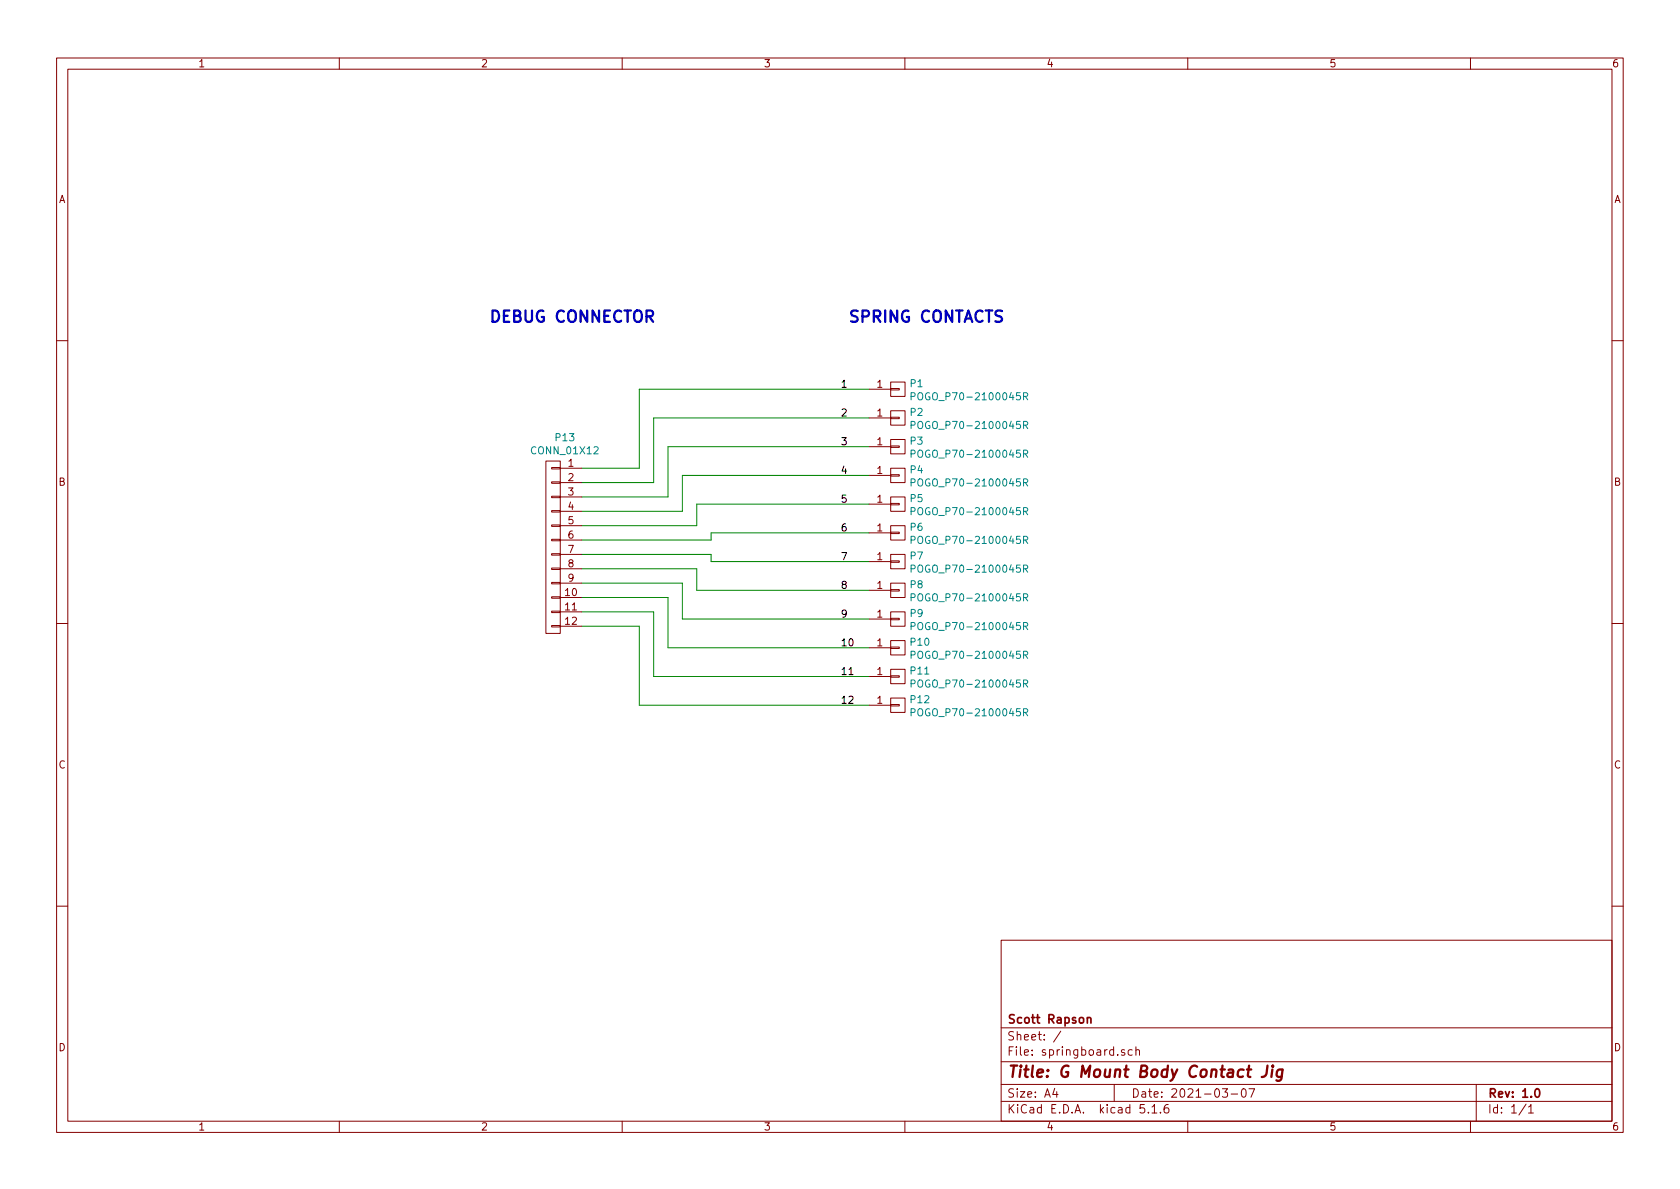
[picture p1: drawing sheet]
EESchema Schematic File Version 4
EELAYER 30 0
EELAYER END
$Descr A4 11693 8268
encoding utf-8
Sheet 1 1
Title "G Mount Body Contact Jig"
Date "2021-03-07"
Rev "1.0"
Comp "Scott Rapson"
Comment1 ""
Comment2 ""
Comment3 ""
Comment4 ""
$EndDescr
$Comp
L appli_connector:POGO_P70-2100045R P1
U 1 1
P 6250 2700
F 0 "P1" H 6328 2741 50  0000 L CNN
F 1 "POGO_P70-2100045R" H 6328 2650 50  0000 L CNN
F 2 "Applidyne_Connector:HARWIN_P70-2100045R" H 6250 2485 50  0001 C CNN
F 3 "https://cdn.harwin.com/pdfs/P70-210.pdf" H 6250 2200 50  0001 C CNN
F 4 "HARWIN" H 6250 2400 60  0001 C CNN "manf"
F 5 "P70-2100045R" H 6250 2300 60  0001 C CNN "manf#"
F 6 "DigiKey" H 6250 2100 60  0001 C CNN "Supplier"
F 7 "952-3134-1-ND" H 6250 2000 60  0001 C CNN "Supplier Part No"
F 8 "https://www.digikey.com.au/product-detail/en/harwin-inc/P70-2100045R/952-3134-1-ND/6211207" H 6250 1900 60  0001 C CNN "Supplier URL"
F 9 "1.004" H 6250 1750 60  0001 C CNN "Supplier Price"
F 10 "10" H 6250 1650 60  0001 C CNN "Supplier Price Break"
	1    6250 2700
	1    0    0    -1  
$EndComp
$Comp
L appli_connector:POGO_P70-2100045R P2
U 1 1
P 6250 2900
F 0 "P2" H 6328 2941 50  0000 L CNN
F 1 "POGO_P70-2100045R" H 6328 2850 50  0000 L CNN
F 2 "Applidyne_Connector:HARWIN_P70-2100045R" H 6250 2685 50  0001 C CNN
F 3 "https://cdn.harwin.com/pdfs/P70-210.pdf" H 6250 2400 50  0001 C CNN
F 4 "HARWIN" H 6250 2600 60  0001 C CNN "manf"
F 5 "P70-2100045R" H 6250 2500 60  0001 C CNN "manf#"
F 6 "DigiKey" H 6250 2300 60  0001 C CNN "Supplier"
F 7 "952-3134-1-ND" H 6250 2200 60  0001 C CNN "Supplier Part No"
F 8 "https://www.digikey.com.au/product-detail/en/harwin-inc/P70-2100045R/952-3134-1-ND/6211207" H 6250 2100 60  0001 C CNN "Supplier URL"
F 9 "1.004" H 6250 1950 60  0001 C CNN "Supplier Price"
F 10 "10" H 6250 1850 60  0001 C CNN "Supplier Price Break"
	1    6250 2900
	1    0    0    -1  
$EndComp
$Comp
L appli_connector:POGO_P70-2100045R P3
U 1 1
P 6250 3100
F 0 "P3" H 6328 3141 50  0000 L CNN
F 1 "POGO_P70-2100045R" H 6328 3050 50  0000 L CNN
F 2 "Applidyne_Connector:HARWIN_P70-2100045R" H 6250 2885 50  0001 C CNN
F 3 "https://cdn.harwin.com/pdfs/P70-210.pdf" H 6250 2600 50  0001 C CNN
F 4 "HARWIN" H 6250 2800 60  0001 C CNN "manf"
F 5 "P70-2100045R" H 6250 2700 60  0001 C CNN "manf#"
F 6 "DigiKey" H 6250 2500 60  0001 C CNN "Supplier"
F 7 "952-3134-1-ND" H 6250 2400 60  0001 C CNN "Supplier Part No"
F 8 "https://www.digikey.com.au/product-detail/en/harwin-inc/P70-2100045R/952-3134-1-ND/6211207" H 6250 2300 60  0001 C CNN "Supplier URL"
F 9 "1.004" H 6250 2150 60  0001 C CNN "Supplier Price"
F 10 "10" H 6250 2050 60  0001 C CNN "Supplier Price Break"
	1    6250 3100
	1    0    0    -1  
$EndComp
$Comp
L appli_connector:POGO_P70-2100045R P4
U 1 1
P 6250 3300
F 0 "P4" H 6328 3341 50  0000 L CNN
F 1 "POGO_P70-2100045R" H 6328 3250 50  0000 L CNN
F 2 "Applidyne_Connector:HARWIN_P70-2100045R" H 6250 3085 50  0001 C CNN
F 3 "https://cdn.harwin.com/pdfs/P70-210.pdf" H 6250 2800 50  0001 C CNN
F 4 "HARWIN" H 6250 3000 60  0001 C CNN "manf"
F 5 "P70-2100045R" H 6250 2900 60  0001 C CNN "manf#"
F 6 "DigiKey" H 6250 2700 60  0001 C CNN "Supplier"
F 7 "952-3134-1-ND" H 6250 2600 60  0001 C CNN "Supplier Part No"
F 8 "https://www.digikey.com.au/product-detail/en/harwin-inc/P70-2100045R/952-3134-1-ND/6211207" H 6250 2500 60  0001 C CNN "Supplier URL"
F 9 "1.004" H 6250 2350 60  0001 C CNN "Supplier Price"
F 10 "10" H 6250 2250 60  0001 C CNN "Supplier Price Break"
	1    6250 3300
	1    0    0    -1  
$EndComp
$Comp
L appli_connector:POGO_P70-2100045R P5
U 1 1
P 6250 3500
F 0 "P5" H 6328 3541 50  0000 L CNN
F 1 "POGO_P70-2100045R" H 6328 3450 50  0000 L CNN
F 2 "Applidyne_Connector:HARWIN_P70-2100045R" H 6250 3285 50  0001 C CNN
F 3 "https://cdn.harwin.com/pdfs/P70-210.pdf" H 6250 3000 50  0001 C CNN
F 4 "HARWIN" H 6250 3200 60  0001 C CNN "manf"
F 5 "P70-2100045R" H 6250 3100 60  0001 C CNN "manf#"
F 6 "DigiKey" H 6250 2900 60  0001 C CNN "Supplier"
F 7 "952-3134-1-ND" H 6250 2800 60  0001 C CNN "Supplier Part No"
F 8 "https://www.digikey.com.au/product-detail/en/harwin-inc/P70-2100045R/952-3134-1-ND/6211207" H 6250 2700 60  0001 C CNN "Supplier URL"
F 9 "1.004" H 6250 2550 60  0001 C CNN "Supplier Price"
F 10 "10" H 6250 2450 60  0001 C CNN "Supplier Price Break"
	1    6250 3500
	1    0    0    -1  
$EndComp
$Comp
L appli_connector:POGO_P70-2100045R P6
U 1 1
P 6250 3700
F 0 "P6" H 6328 3741 50  0000 L CNN
F 1 "POGO_P70-2100045R" H 6328 3650 50  0000 L CNN
F 2 "Applidyne_Connector:HARWIN_P70-2100045R" H 6250 3485 50  0001 C CNN
F 3 "https://cdn.harwin.com/pdfs/P70-210.pdf" H 6250 3200 50  0001 C CNN
F 4 "HARWIN" H 6250 3400 60  0001 C CNN "manf"
F 5 "P70-2100045R" H 6250 3300 60  0001 C CNN "manf#"
F 6 "DigiKey" H 6250 3100 60  0001 C CNN "Supplier"
F 7 "952-3134-1-ND" H 6250 3000 60  0001 C CNN "Supplier Part No"
F 8 "https://www.digikey.com.au/product-detail/en/harwin-inc/P70-2100045R/952-3134-1-ND/6211207" H 6250 2900 60  0001 C CNN "Supplier URL"
F 9 "1.004" H 6250 2750 60  0001 C CNN "Supplier Price"
F 10 "10" H 6250 2650 60  0001 C CNN "Supplier Price Break"
	1    6250 3700
	1    0    0    -1  
$EndComp
$Comp
L appli_connector:POGO_P70-2100045R P7
U 1 1
P 6250 3900
F 0 "P7" H 6328 3941 50  0000 L CNN
F 1 "POGO_P70-2100045R" H 6328 3850 50  0000 L CNN
F 2 "Applidyne_Connector:HARWIN_P70-2100045R" H 6250 3685 50  0001 C CNN
F 3 "https://cdn.harwin.com/pdfs/P70-210.pdf" H 6250 3400 50  0001 C CNN
F 4 "HARWIN" H 6250 3600 60  0001 C CNN "manf"
F 5 "P70-2100045R" H 6250 3500 60  0001 C CNN "manf#"
F 6 "DigiKey" H 6250 3300 60  0001 C CNN "Supplier"
F 7 "952-3134-1-ND" H 6250 3200 60  0001 C CNN "Supplier Part No"
F 8 "https://www.digikey.com.au/product-detail/en/harwin-inc/P70-2100045R/952-3134-1-ND/6211207" H 6250 3100 60  0001 C CNN "Supplier URL"
F 9 "1.004" H 6250 2950 60  0001 C CNN "Supplier Price"
F 10 "10" H 6250 2850 60  0001 C CNN "Supplier Price Break"
	1    6250 3900
	1    0    0    -1  
$EndComp
$Comp
L appli_connector:POGO_P70-2100045R P8
U 1 1
P 6250 4100
F 0 "P8" H 6328 4141 50  0000 L CNN
F 1 "POGO_P70-2100045R" H 6328 4050 50  0000 L CNN
F 2 "Applidyne_Connector:HARWIN_P70-2100045R" H 6250 3885 50  0001 C CNN
F 3 "https://cdn.harwin.com/pdfs/P70-210.pdf" H 6250 3600 50  0001 C CNN
F 4 "HARWIN" H 6250 3800 60  0001 C CNN "manf"
F 5 "P70-2100045R" H 6250 3700 60  0001 C CNN "manf#"
F 6 "DigiKey" H 6250 3500 60  0001 C CNN "Supplier"
F 7 "952-3134-1-ND" H 6250 3400 60  0001 C CNN "Supplier Part No"
F 8 "https://www.digikey.com.au/product-detail/en/harwin-inc/P70-2100045R/952-3134-1-ND/6211207" H 6250 3300 60  0001 C CNN "Supplier URL"
F 9 "1.004" H 6250 3150 60  0001 C CNN "Supplier Price"
F 10 "10" H 6250 3050 60  0001 C CNN "Supplier Price Break"
	1    6250 4100
	1    0    0    -1  
$EndComp
$Comp
L appli_connector:POGO_P70-2100045R P9
U 1 1
P 6250 4300
F 0 "P9" H 6328 4341 50  0000 L CNN
F 1 "POGO_P70-2100045R" H 6328 4250 50  0000 L CNN
F 2 "Applidyne_Connector:HARWIN_P70-2100045R" H 6250 4085 50  0001 C CNN
F 3 "https://cdn.harwin.com/pdfs/P70-210.pdf" H 6250 3800 50  0001 C CNN
F 4 "HARWIN" H 6250 4000 60  0001 C CNN "manf"
F 5 "P70-2100045R" H 6250 3900 60  0001 C CNN "manf#"
F 6 "DigiKey" H 6250 3700 60  0001 C CNN "Supplier"
F 7 "952-3134-1-ND" H 6250 3600 60  0001 C CNN "Supplier Part No"
F 8 "https://www.digikey.com.au/product-detail/en/harwin-inc/P70-2100045R/952-3134-1-ND/6211207" H 6250 3500 60  0001 C CNN "Supplier URL"
F 9 "1.004" H 6250 3350 60  0001 C CNN "Supplier Price"
F 10 "10" H 6250 3250 60  0001 C CNN "Supplier Price Break"
	1    6250 4300
	1    0    0    -1  
$EndComp
$Comp
L appli_connector:POGO_P70-2100045R P10
U 1 1
P 6250 4500
F 0 "P10" H 6328 4541 50  0000 L CNN
F 1 "POGO_P70-2100045R" H 6328 4450 50  0000 L CNN
F 2 "Applidyne_Connector:HARWIN_P70-2100045R" H 6250 4285 50  0001 C CNN
F 3 "https://cdn.harwin.com/pdfs/P70-210.pdf" H 6250 4000 50  0001 C CNN
F 4 "HARWIN" H 6250 4200 60  0001 C CNN "manf"
F 5 "P70-2100045R" H 6250 4100 60  0001 C CNN "manf#"
F 6 "DigiKey" H 6250 3900 60  0001 C CNN "Supplier"
F 7 "952-3134-1-ND" H 6250 3800 60  0001 C CNN "Supplier Part No"
F 8 "https://www.digikey.com.au/product-detail/en/harwin-inc/P70-2100045R/952-3134-1-ND/6211207" H 6250 3700 60  0001 C CNN "Supplier URL"
F 9 "1.004" H 6250 3550 60  0001 C CNN "Supplier Price"
F 10 "10" H 6250 3450 60  0001 C CNN "Supplier Price Break"
	1    6250 4500
	1    0    0    -1  
$EndComp
$Comp
L appli_connector:POGO_P70-2100045R P11
U 1 1
P 6250 4700
F 0 "P11" H 6328 4741 50  0000 L CNN
F 1 "POGO_P70-2100045R" H 6328 4650 50  0000 L CNN
F 2 "Applidyne_Connector:HARWIN_P70-2100045R" H 6250 4485 50  0001 C CNN
F 3 "https://cdn.harwin.com/pdfs/P70-210.pdf" H 6250 4200 50  0001 C CNN
F 4 "HARWIN" H 6250 4400 60  0001 C CNN "manf"
F 5 "P70-2100045R" H 6250 4300 60  0001 C CNN "manf#"
F 6 "DigiKey" H 6250 4100 60  0001 C CNN "Supplier"
F 7 "952-3134-1-ND" H 6250 4000 60  0001 C CNN "Supplier Part No"
F 8 "https://www.digikey.com.au/product-detail/en/harwin-inc/P70-2100045R/952-3134-1-ND/6211207" H 6250 3900 60  0001 C CNN "Supplier URL"
F 9 "1.004" H 6250 3750 60  0001 C CNN "Supplier Price"
F 10 "10" H 6250 3650 60  0001 C CNN "Supplier Price Break"
	1    6250 4700
	1    0    0    -1  
$EndComp
$Comp
L appli_connector:POGO_P70-2100045R P12
U 1 1
P 6250 4900
F 0 "P12" H 6328 4941 50  0000 L CNN
F 1 "POGO_P70-2100045R" H 6328 4850 50  0000 L CNN
F 2 "Applidyne_Connector:HARWIN_P70-2100045R" H 6250 4685 50  0001 C CNN
F 3 "https://cdn.harwin.com/pdfs/P70-210.pdf" H 6250 4400 50  0001 C CNN
F 4 "HARWIN" H 6250 4600 60  0001 C CNN "manf"
F 5 "P70-2100045R" H 6250 4500 60  0001 C CNN "manf#"
F 6 "DigiKey" H 6250 4300 60  0001 C CNN "Supplier"
F 7 "952-3134-1-ND" H 6250 4200 60  0001 C CNN "Supplier Part No"
F 8 "https://www.digikey.com.au/product-detail/en/harwin-inc/P70-2100045R/952-3134-1-ND/6211207" H 6250 4100 60  0001 C CNN "Supplier URL"
F 9 "1.004" H 6250 3950 60  0001 C CNN "Supplier Price"
F 10 "10" H 6250 3850 60  0001 C CNN "Supplier Price Break"
	1    6250 4900
	1    0    0    -1  
$EndComp
Wire Wire Line
	6050 3900 4950 3900
Wire Wire Line
	6050 3700 4950 3700
Text Label 5850 2700 0    50   ~ 0
1
Text Label 5850 2900 0    50   ~ 0
2
Text Label 5850 3100 0    50   ~ 0
3
Text Label 5850 3300 0    50   ~ 0
4
Text Label 5850 3500 0    50   ~ 0
5
Text Label 5850 3700 0    50   ~ 0
6
Text Label 5850 3900 0    50   ~ 0
7
Text Label 5850 4100 0    50   ~ 0
8
Text Label 5850 4300 0    50   ~ 0
9
Text Label 5850 4500 0    50   ~ 0
10
Text Label 5850 4700 0    50   ~ 0
11
Text Label 5850 4900 0    50   ~ 0
12
$Comp
L appli_connector_wurth:CONN_01X12 P13
U 1 1
P 3850 3800
F 0 "P13" H 3767 4565 50  0000 C CNN
F 1 "CONN_01X12" H 3767 4474 50  0000 C CNN
F 2 "Applidyne_Connector_Wurth:61301211121" V 4025 3800 50  0001 C CNN
F 3 "http://www.farnell.com/cad/2124416.pdf" V 4100 3800 50  0001 C CNN
F 4 "WURTH ELECTRONIK" H 3850 3350 60  0001 C CNN "manf"
F 5 "61301211121" H 3850 3250 60  0001 C CNN "manf#"
F 6 "Element 14" H 3850 3150 60  0001 C CNN "Supplier"
F 7 "2356162" H 3850 3075 60  0001 C CNN "Supplier Part No"
F 8 "http://au.element14.com/wurth-elektronik/61301211121/header-2-54mm-pin-tht-vert-12way/dp/2356162" H 3850 2975 60  0001 C CNN "Supplier URL"
F 9 "0.36" H 3850 2875 60  0001 C CNN "Supplier Price"
F 10 "1" H 3850 2775 60  0001 C CNN "Supplier Price Break"
	1    3850 3800
	-1   0    0    -1  
$EndComp
Wire Wire Line
	4050 3850 4950 3850
Wire Wire Line
	4950 3850 4950 3900
Wire Wire Line
	4050 3750 4950 3750
Wire Wire Line
	4950 3750 4950 3700
Wire Wire Line
	4050 3650 4850 3650
Wire Wire Line
	4850 3650 4850 3500
Wire Wire Line
	4850 3500 6050 3500
Wire Wire Line
	4050 3950 4850 3950
Wire Wire Line
	4850 3950 4850 4100
Wire Wire Line
	4850 4100 6050 4100
Wire Wire Line
	4050 4050 4750 4050
Wire Wire Line
	4750 4050 4750 4300
Wire Wire Line
	4750 4300 6050 4300
Wire Wire Line
	4050 3550 4750 3550
Wire Wire Line
	4750 3550 4750 3300
Wire Wire Line
	4750 3300 6050 3300
Wire Wire Line
	4050 3450 4650 3450
Wire Wire Line
	4650 3450 4650 3100
Wire Wire Line
	4650 3100 6050 3100
Wire Wire Line
	4050 4150 4650 4150
Wire Wire Line
	4650 4150 4650 4500
Wire Wire Line
	4650 4500 6050 4500
Wire Wire Line
	4050 4250 4550 4250
Wire Wire Line
	4550 4250 4550 4700
Wire Wire Line
	4550 4700 6050 4700
Wire Wire Line
	4050 3350 4550 3350
Wire Wire Line
	4550 3350 4550 2900
Wire Wire Line
	4550 2900 6050 2900
Wire Wire Line
	4050 3250 4450 3250
Wire Wire Line
	4450 3250 4450 2700
Wire Wire Line
	4450 2700 6050 2700
Wire Wire Line
	4050 4350 4450 4350
Wire Wire Line
	4450 4350 4450 4900
Wire Wire Line
	4450 4900 6050 4900
Text Notes 5900 2250 0    79   ~ 16
SPRING CONTACTS
Text Notes 3400 2250 0    79   ~ 16
DEBUG CONNECTOR
$EndSCHEMATC
